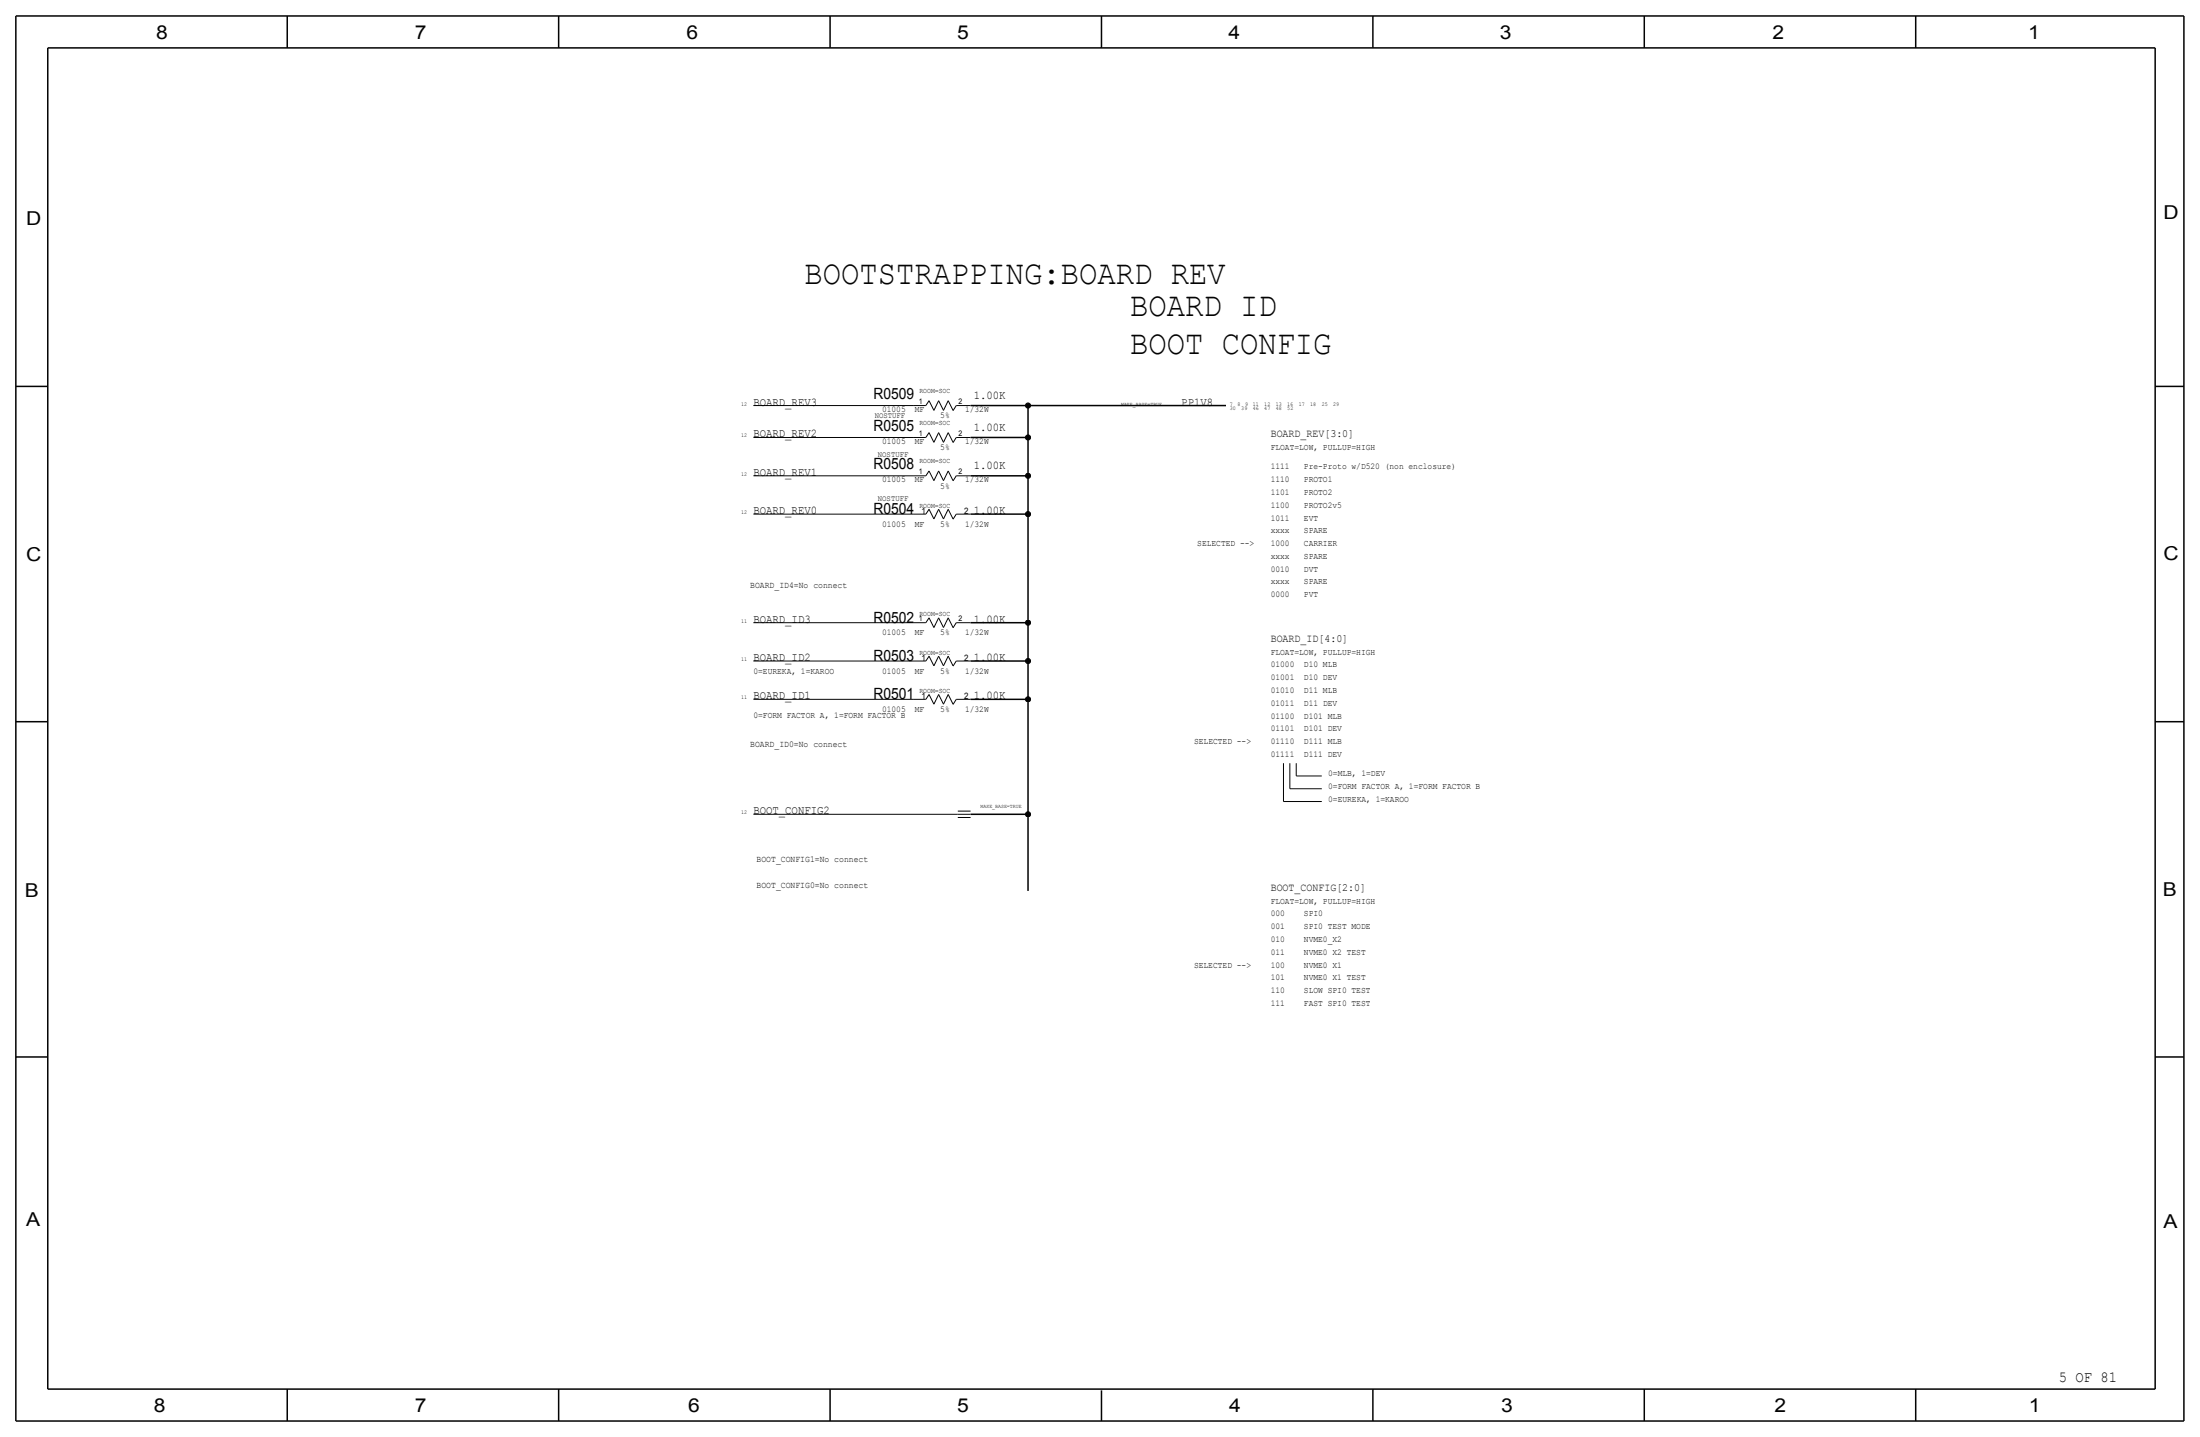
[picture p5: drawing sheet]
<svg xmlns="http://www.w3.org/2000/svg" width="875mm" height="572mm" viewBox="0 0 875 572" stroke-linecap="round" stroke-linejoin="round" font-family="sans-serif">
<g fill="none" stroke="#030303" stroke-width=".6" stroke-linecap="butt">
<path d="M6.3 6.4v558.7zM6.3 6.4h862.3zM19 19.1v533.4zM19 19.1h838.2zM114.2 6.4v12.7zM222.2 6.4v12.7zM330.1 6.4v12.7zM438.1 6.4v12.7zM546.1 6.4v12.7zM654 6.4v12.7zM762 6.4v12.7zM857.2 19.1v533.4z"/>
<path d="M868.6 6.4v558.7zM6.3 153.7h12.7zM857.2 153.7h11.4zM386 161.3h22.9zM386 174h22.9zM408.9 161.3h78.7zM408.9 161.3v12.7zM408.9 174v15.2zM386 189.2h22.9zM408.9 189.2v15.3zM386 204.5h22.9zM408.9 204.5v43.2z"/>
<path d="M386 247.7h22.9zM408.9 247.7v15.2zM386 262.9h22.9zM386 278.1h22.9zM408.9 262.9v15.2zM408.9 278.1v45.8zM6.3 287h12.7zM857.2 287h11.4zM386 323.9h22.9zM408.9 323.9v30.4zM6.3 420.4h12.7zM857.2 420.4h11.4z"/>
<path d="M19 552.5h838.2zM114.2 552.4v12.7zM222.2 552.5v12.7zM330.1 552.5v12.7zM438.1 553v12.1zM546.1 552.5v12.7zM654 552.5v12.7zM762 552.5v12.7zM6.3 565.1h862.3z"/>
</g>
<g fill="none" stroke="#030303" stroke-width=".4">
<path d="M369.5 159.4l2 3.8zM369.5 159.4l-1.2 1.9zM373.3 159.4l-1.8 3.8zM373.3 159.4l2 3.8zM377.1 159.4l-1.8 3.8zM377.1 159.4l2 3.8zM299.7 174h63.5zM299.7 161.3h63.5zM363.2 161.3h5.1zM363.2 174h5.1zM369.5 172.1l2 3.8zM369.5 172.1l-1.2 1.9z"/>
<path d="M373.3 172.1l-1.8 3.8zM373.3 172.1l2 3.8zM377.1 172.1l-1.8 3.8zM377.1 172.1l2 3.8zM380.3 161.3h5.7zM380.3 174h5.7zM380.3 161.3l-1.2 2zM380.3 174l-1.2 2zM299.7 189.2h63.5zM363.2 189.2h5.1zM369.5 187.3l2 3.9zM369.5 187.3l-1.2 1.9z"/>
<path d="M373.3 187.3l-1.8 3.9zM373.3 187.3l2 3.9zM377.1 187.3l-1.8 3.9zM377.1 187.3l2 3.9zM380.3 189.2h5.7zM380.3 189.2l-1.2 2.1zM299.7 204.5h63.5zM363.2 204.5h5.1zM369.5 202.5l2 3.9zM369.5 202.5l-1.2 2zM373.3 202.5l-1.8 3.9zM373.3 202.5l2 3.9z"/>
<path d="M377.1 202.5l-1.8 3.9zM377.1 202.5l2 3.9zM380.3 204.5h5.7zM380.3 204.5l-1.2 2zM299.7 247.7h63.5zM363.2 247.7h5.1zM369.5 245.7l2 3.9zM369.5 245.7l-1.2 2zM373.3 245.7l-1.8 3.9zM373.3 245.7l2 3.9zM377.1 245.7l-1.8 3.9zM377.1 245.7l2 3.9z"/>
<path d="M380.3 247.7h5.7zM380.3 247.7l-1.2 2zM299.7 278.1h63.5zM299.7 262.9h63.5zM363.2 262.9h5.1zM363.2 278.1h5.1zM369.5 261l2 3.8zM369.5 276.2l2 3.9zM369.5 261l-1.2 1.9zM369.5 276.2l-1.2 1.9zM373.3 261l-1.8 3.8zM373.3 276.2l-1.8 3.9z"/>
<path d="M373.3 261l2 3.8zM373.3 276.2l2 3.9zM377.1 261l-1.8 3.8zM377.1 276.2l-1.8 3.9zM377.1 261l2 3.8zM377.1 276.2l2 3.9zM380.3 262.9h5.7zM380.3 278.1h5.7zM380.3 262.9l-1.2 2zM380.3 278.1l-1.2 2.1zM510.5 318.8h15.2zM510.5 303.5v15.3z"/>
<path d="M513 313.7h12.7zM513 303.5v10.2zM515.6 303.5v5.1zM515.6 308.6h10.1zM299.7 323.9h81.3zM381 325.1h5zM381 323.9h5zM381 322.6h5z"/>
</g>
<g fill="#030303" stroke="#030303" stroke-width=".4">
<circle cx="408.9" cy="161.3" r="1.02"/>
<circle cx="408.9" cy="204.5" r="1.02"/>
<circle cx="408.9" cy="189.2" r="1.02"/>
<circle cx="408.9" cy="247.6" r="1.02"/>
<circle cx="408.9" cy="262.9" r="1.02"/>
<circle cx="408.9" cy="278.1" r="1.02"/>
<circle cx="408.9" cy="323.8" r="1.02"/>
<circle cx="408.9" cy="174" r="1.02"/>
</g>
<g font-size="13.6" fill="#030303">
<text x="320" y="113">BOOTSTRAPPING:BOARD REV</text>
<text x="449.5" y="125.7">BOARD ID</text>
<text x="449.5" y="141">BOOT CONFIG</text>
</g>
<g font-size="7.6" fill="#030303">
<text x="62.2" y="15.5">8</text>
<text x="165.1" y="15.5">7</text>
<text x="273" y="15.5">6</text>
<text x="380.7" y="15.5">5</text>
<text x="488.6" y="15.5">4</text>
<text x="596.6" y="15.5">3</text>
<text x="705.1" y="15.5">2</text>
<text x="806.7" y="15.5">1</text>
<text x="10.4" y="89.4">D</text>
<text x="860.5" y="87.1">D</text>
<text x="10.4" y="223.3">C</text>
<text x="860.5" y="222.8">C</text>
<text x="9.9" y="356.6">B</text>
<text x="860.3" y="356.4">B</text>
<text x="10.4" y="487.4">A</text>
<text x="860.5" y="488.2">A</text>
<text x="61.2" y="561.6">8</text>
<text x="165" y="561.6">7</text>
<text x="273.8" y="561.6">6</text>
<text x="380.7" y="561.6">5</text>
<text x="488.9" y="561.6">4</text>
<text x="597.1" y="561.6">3</text>
<text x="705.8" y="561.6">2</text>
<text x="806.9" y="561.6">1</text>
</g>
<g font-size="6.2" fill="#030303">
<text x="347.4" y="158.8">R0509</text>
<text x="347.4" y="171.5">R0505</text>
<text x="347.4" y="186.7">R0508</text>
<text x="347.4" y="204.5">R0504</text>
<text x="347.4" y="247.6">R0502</text>
<text x="347.4" y="262.9">R0503</text>
<text x="347.4" y="278.1">R0501</text>
<text x="818.9" y="549.5">5 OF 81</text>
</g>
<g font-size="4.7" fill="#030303">
<text x="299.7" y="161.3">BOARD_REV3</text>
<text x="387.3" y="158.7">1.00K</text>
<text x="469.9" y="161.3">PP1V8</text>
<text x="299.7" y="174">BOARD_REV2</text>
<text x="387.3" y="171.5">1.00K</text>
<text x="299.7" y="189.2">BOARD_REV1</text>
<text x="387.3" y="186.7">1.00K</text>
<text x="299.7" y="204.5">BOARD_REV0</text>
<text x="387.3" y="204.5">1.00K</text>
<text x="299.7" y="247.6">BOARD_ID3</text>
<text x="387.3" y="247.7">1.00K</text>
<text x="299.7" y="262.9">BOARD_ID2</text>
<text x="387.3" y="262.9">1.00K</text>
<text x="299.7" y="278.1">BOARD_ID1</text>
<text x="387.3" y="278.1">1.00K</text>
<text x="299.7" y="323.9">BOOT_CONFIG2</text>
</g>
<g font-size="4.4" fill="#030303">
<text x="505.4" y="174">BOARD_REV[3:0]</text>
<text x="505.4" y="255.3">BOARD_ID[4:0]</text>
<text x="505.4" y="354.3">BOOT_CONFIG[2:0]</text>
</g>
<g font-size="3.6" fill="#030303">
<text x="298.4" y="233.7">BOARD_ID4=No connect</text>
<text x="298.4" y="297.2">BOARD_ID0=No connect</text>
<text x="300.9" y="342.9">BOOT_CONFIG1=No connect</text>
<text x="300.9" y="353.1">BOOT_CONFIG0=No connect</text>
</g>
<g font-size="3.5" fill="#030303">
<text x="350.8" y="163.8">01005</text>
<text x="363.8" y="163.8">MF</text>
<text x="374" y="166.4">5%</text>
<text x="383.8" y="163.8">1/32W</text>
<text x="350.8" y="176.5">01005</text>
<text x="363.8" y="176.5">MF</text>
<text x="374" y="179.1">5%</text>
<text x="383.8" y="176.5">1/32W</text>
<text x="505.4" y="179.1">FLOAT=LOW, PULLUP=HIGH</text>
<text x="350.8" y="191.8">01005</text>
<text x="363.8" y="191.8">MF</text>
<text x="383.8" y="191.8">1/32W</text>
<text x="505.4" y="191.8">1110</text>
<text x="505.4" y="186.7">1111</text>
<text x="518.6" y="191.8">PROTO1</text>
<text x="518.6" y="186.7">Pre-Proto w/D520 (non enclosure)</text>
<text x="374" y="194.3">5%</text>
<text x="505.4" y="196.9">1101</text>
<text x="518.6" y="196.9">PROTO2</text>
<text x="505.4" y="201.9">1100</text>
<text x="518.6" y="201.9">PROTO2v5</text>
<text x="350.8" y="209.5">01005</text>
<text x="363.8" y="209.5">MF</text>
<text x="366.5" y="204.5">1</text>
<text x="374" y="209.5">5%</text>
<text x="383.5" y="204.5">2</text>
<text x="383.8" y="209.5">1/32W</text>
<text x="505.4" y="207">1011</text>
<text x="518.6" y="207">EVT</text>
<text x="505.4" y="212.1">xxxx</text>
<text x="518.6" y="212.1">SPARE</text>
<text x="476.2" y="217.2">SELECTED --&gt;</text>
<text x="505.4" y="217.2">1000</text>
<text x="518.6" y="217.2">CARRIER</text>
<text x="505.4" y="222.3">xxxx</text>
<text x="505.4" y="227.3">0010</text>
<text x="518.6" y="222.3">SPARE</text>
<text x="518.6" y="227.3">DVT</text>
<text x="505.4" y="232.4">xxxx</text>
<text x="518.6" y="232.4">SPARE</text>
<text x="505.4" y="237.5">0000</text>
<text x="518.6" y="237.5">PVT</text>
<text x="350.8" y="252.7">01005</text>
<text x="363.8" y="252.7">MF</text>
<text x="374" y="252.7">5%</text>
<text x="383.8" y="252.7">1/32W</text>
<text x="366.5" y="262.9">1</text>
<text x="383.5" y="262.9">2</text>
<text x="505.4" y="260.4">FLOAT=LOW, PULLUP=HIGH</text>
<text x="299.7" y="268">0=EUREKA, 1=KAROO</text>
<text x="350.8" y="268">01005</text>
<text x="363.8" y="268">MF</text>
<text x="374" y="268">5%</text>
<text x="383.8" y="268">1/32W</text>
<text x="505.4" y="265.4">01000</text>
<text x="518.6" y="265.4">D10 MLB</text>
<text x="505.4" y="275.6">01010</text>
<text x="505.4" y="270.5">01001</text>
<text x="518.6" y="275.6">D11 MLB</text>
<text x="518.6" y="270.5">D10 DEV</text>
<text x="366.5" y="278.1">1</text>
<text x="383.5" y="278.1">2</text>
<text x="505.4" y="280.7">01011</text>
<text x="518.6" y="280.7">D11 DEV</text>
<text x="299.7" y="285.7">0=FORM FACTOR A, 1=FORM FACTOR B</text>
<text x="350.8" y="283.2">01005</text>
<text x="363.8" y="283.2">MF</text>
<text x="374" y="283.2">5%</text>
<text x="383.8" y="283.2">1/32W</text>
<text x="505.4" y="285.8">01100</text>
<text x="518.6" y="285.8">D101 MLB</text>
<text x="505.4" y="290.8">01101</text>
<text x="518.6" y="290.8">D101 DEV</text>
<text x="474.9" y="295.9">SELECTED --&gt;</text>
<text x="505.4" y="295.9">01110</text>
<text x="518.6" y="295.9">D111 MLB</text>
<text x="505.4" y="301">01111</text>
<text x="518.6" y="301">D111 DEV</text>
<text x="528.3" y="308.6">0=MLB, 1=DEV</text>
<text x="528.3" y="313.7">0=FORM FACTOR A, 1=FORM FACTOR B</text>
<text x="528.3" y="318.8">0=EUREKA, 1=KAROO</text>
<text x="505.4" y="359.4">FLOAT=LOW, PULLUP=HIGH</text>
<text x="505.4" y="364.5">000</text>
<text x="518.6" y="364.5">SPI0</text>
<text x="505.4" y="369.6">001</text>
<text x="518.6" y="369.6">SPI0 TEST MODE</text>
<text x="505.4" y="374.6">010</text>
<text x="518.6" y="374.6">NVME0_X2</text>
<text x="505.4" y="379.7">011</text>
<text x="518.6" y="379.7">NVME0 X2 TEST</text>
<text x="474.9" y="384.8">SELECTED --&gt;</text>
<text x="505.4" y="389.9">101</text>
<text x="505.4" y="384.8">100</text>
<text x="518.6" y="389.9">NVME0 X1 TEST</text>
<text x="518.6" y="384.8">NVME0 X1</text>
<text x="505.4" y="395">110</text>
<text x="518.6" y="395">SLOW SPI0 TEST</text>
<text x="505.4" y="400">111</text>
<text x="518.6" y="400">FAST SPI0 TEST</text>
</g>
<g font-size="3.2" fill="#030303">
<text x="347.9" y="166.4">NOSTUFF</text>
<text x="349.2" y="181.6">NOSTUFF</text>
<text x="349.2" y="199.4">NOSTUFF</text>
</g>
<g font-size="3.1" fill="#030303">
<text x="365.5" y="160.5">1</text>
<text x="381.2" y="160.5">2</text>
<text x="365.5" y="173.2">1</text>
<text x="381.2" y="173.2">2</text>
<text x="365.5" y="188.5">1</text>
<text x="381.2" y="188.5">2</text>
<text x="365.5" y="246.9">1</text>
<text x="381.2" y="246.9">2</text>
</g>
<g font-size="2.9" fill="#030303">
<text x="365.7" y="156.2">ROOM=SOC</text>
<text x="365.7" y="168.9">ROOM=SOC</text>
<text x="365.7" y="184.1">ROOM=SOC</text>
<text x="365.7" y="201.9">ROOM=SOC</text>
<text x="365.7" y="245.1">ROOM=SOC</text>
<text x="365.7" y="260.3">ROOM=SOC</text>
<text x="365.7" y="275.6">ROOM=SOC</text>
</g>
<g font-size="2.3" fill="#030303">
<text x="294.8" y="161.3">12</text>
<text x="489.1" y="161.3">7</text>
<text x="492.2" y="161.3">8</text>
<text x="495.2" y="161.3">9</text>
<text x="498.3" y="161.3">11</text>
<text x="502.9" y="161.3">12</text>
<text x="507.4" y="161.3">13</text>
<text x="512" y="161.3">16</text>
<text x="516.6" y="161.3">17</text>
<text x="521.2" y="161.3">18</text>
<text x="525.7" y="161.3">25</text>
<text x="530.3" y="161.3">29</text>
<text x="489.2" y="163.1">30</text>
<text x="493.7" y="163.1">39</text>
<text x="498.3" y="163.1">46</text>
<text x="502.9" y="163.1">47</text>
<text x="507.4" y="163.1">48</text>
<text x="512" y="163.1">52</text>
<text x="294.8" y="174">12</text>
<text x="294.8" y="189.2">12</text>
<text x="294.8" y="204.5">12</text>
<text x="294.8" y="247.7">11</text>
<text x="294.8" y="262.9">11</text>
<text x="294.8" y="278.1">11</text>
<text x="294.8" y="323.9">12</text>
</g>
<g font-size="2.2" fill="#030303">
<text x="445.9" y="161.3">MAKE_BASE=TRUE</text>
<text x="390" y="321.3">MAKE_BASE=TRUE</text>
</g>
</svg>
